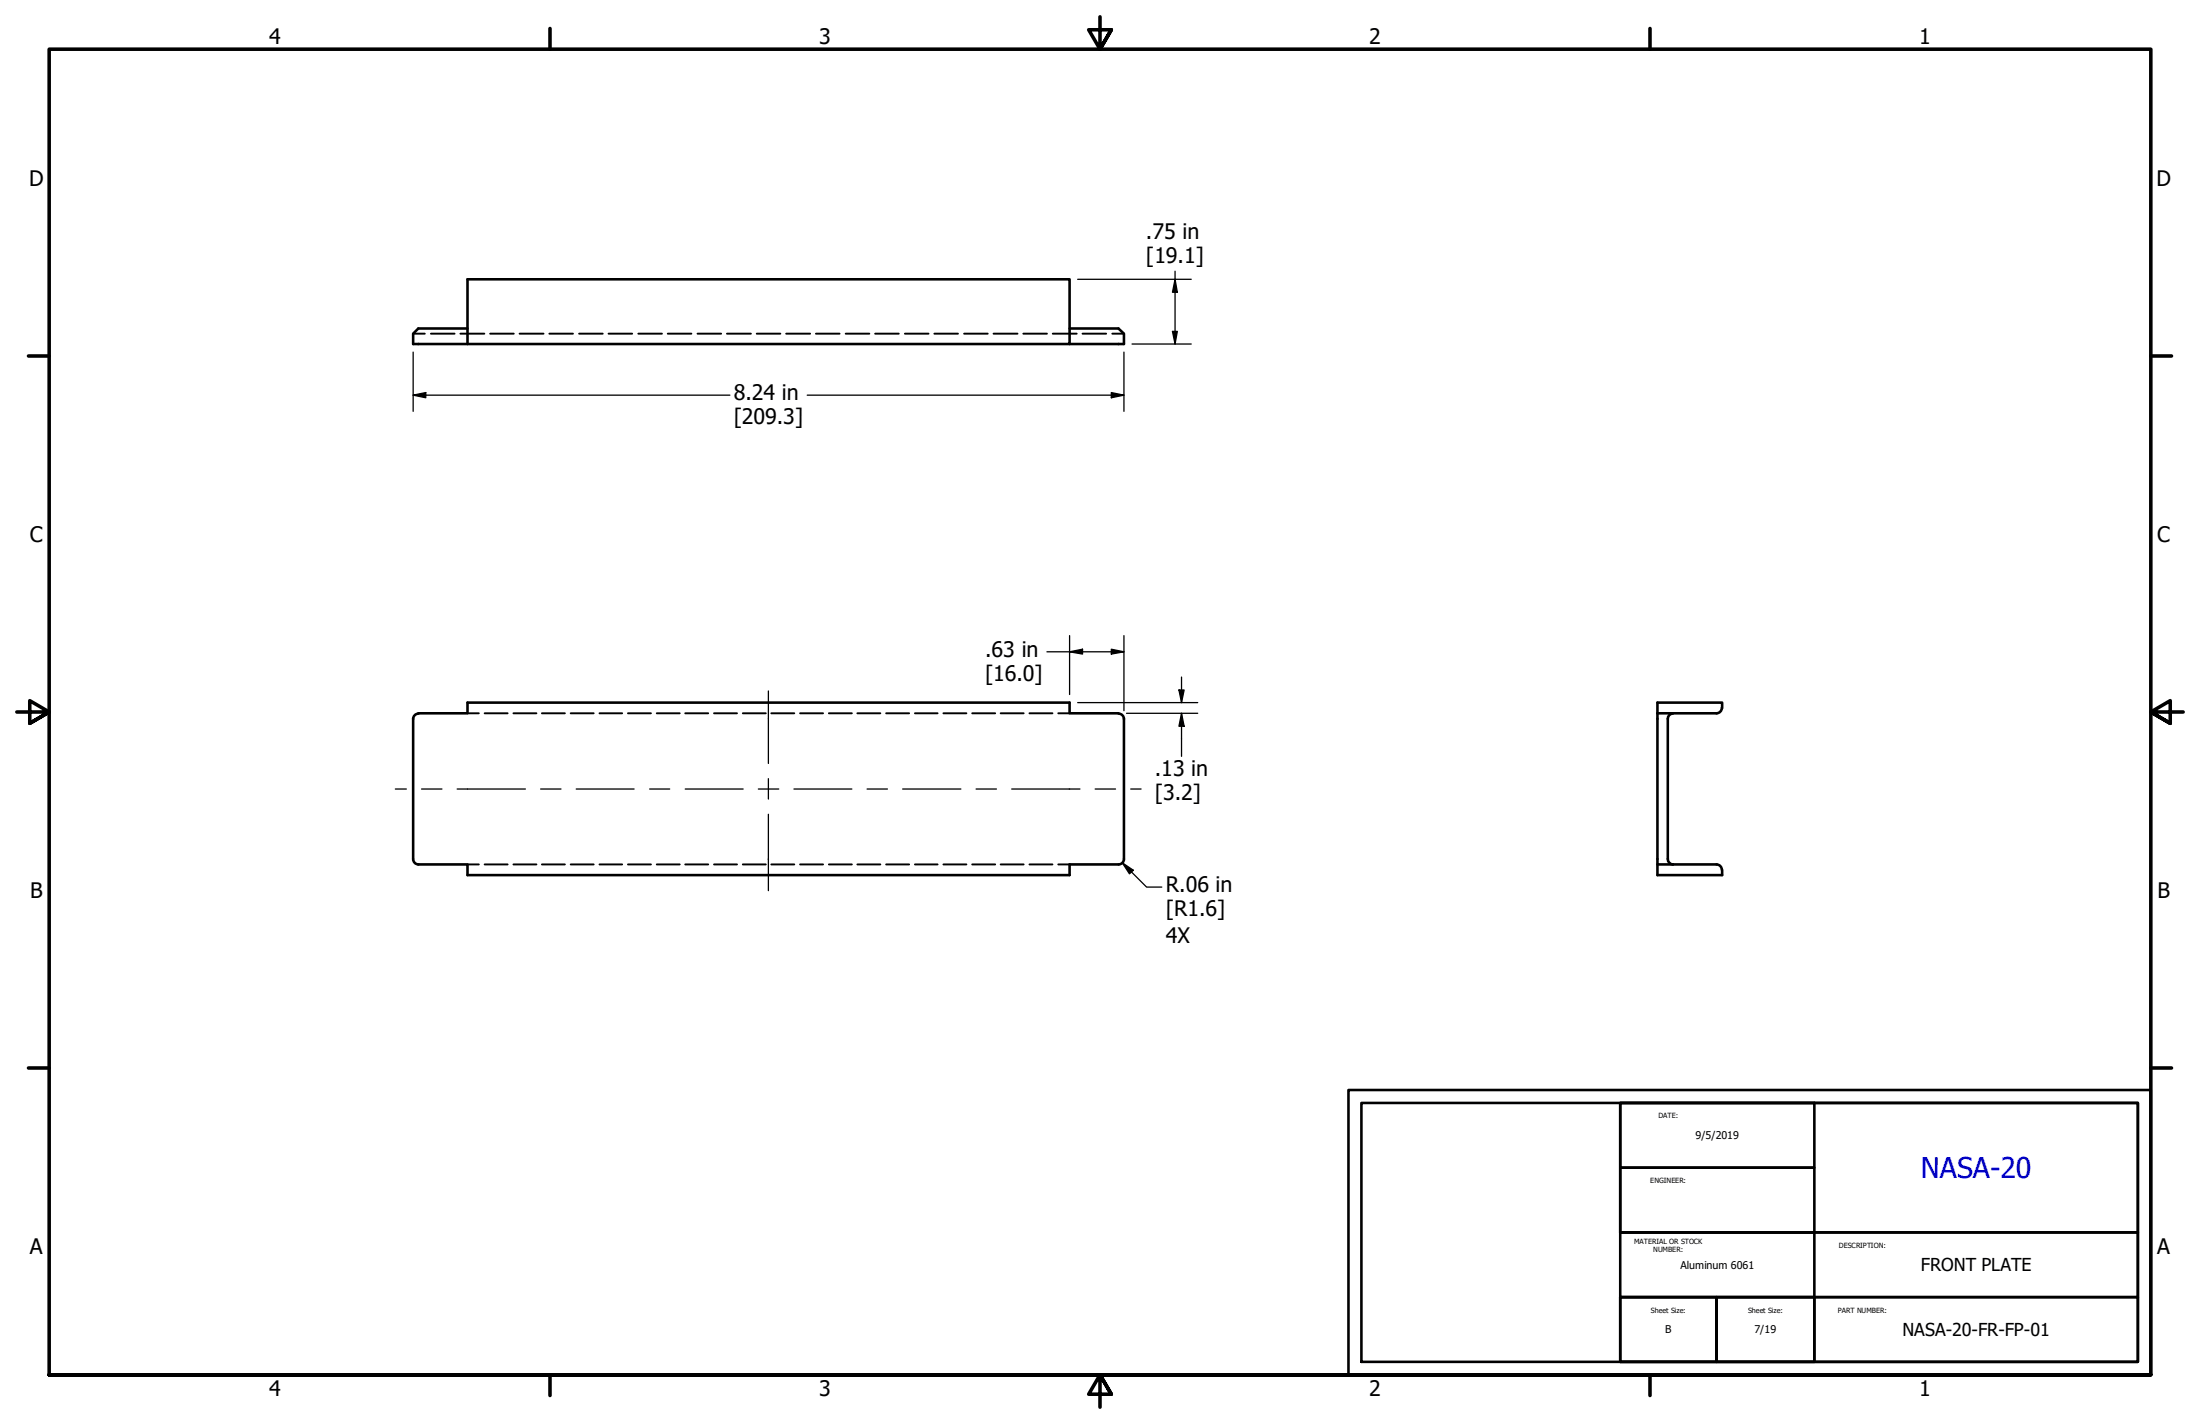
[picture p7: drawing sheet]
<svg xmlns="http://www.w3.org/2000/svg" width="432mm" height="279mm" viewBox="0 0 432 279" stroke-linecap="round" stroke-linejoin="round" font-family="sans-serif">
<!-- layer: Hidden (ANSI) -->
<g fill="none" stroke="#000" stroke-width=".38">
<path d="M81.1 65.5h2.3M84.6 65.5h4.6M90.4 65.5h4.7M96.2 65.5h4.6M102 65.5h4.7M107.8 65.5h4.7M113.7 65.5h4.6M119.4 65.5h4.7M125.3 65.5h4.6M131.1 65.5h4.6M136.9 65.5h4.6M142.7 65.5h4.7"/>
<path d="M148.5 65.5h4.7M154.3 65.5h4.7M160.1 65.5h4.7M166 65.5h4.6M171.8 65.5h4.6M177.6 65.5h4.6M183.4 65.5h4.6M189.2 65.5h4.7M195 65.5h4.7M200.9 65.5h4.6M206.6 65.5h4.7M212.5 65.5h4.6"/>
<path d="M218.3 65.5h2.3M91.8 140h2.2M95.1 140h4.5M100.8 140h4.5M106.4 140h4.5M112 140h4.5M117.7 140h4.4M123.3 140h4.5M128.9 140h4.5M134.5 140h4.5M140.1 140h4.6M145.8 140h4.5"/>
<path d="M151.4 140h4.5M157 140h4.5M162.7 140h4.5M168.3 140h4.5M173.9 140h4.5M179.6 140h4.4M185.2 140h4.5M190.8 140h4.5M196.4 140h4.5M202.1 140h4.5M207.7 140h2.2M91.8 169.6h2.2"/>
<path d="M95.1 169.6h4.5M100.8 169.6h4.5M106.4 169.6h4.5M112 169.6h4.5M117.7 169.6h4.4M123.3 169.6h4.5M128.9 169.6h4.5M134.5 169.6h4.5M140.1 169.6h4.6M145.8 169.6h4.5M151.4 169.6h4.5M157 169.6h4.5"/>
<path d="M162.7 169.6h4.5M168.3 169.6h4.5M173.9 169.6h4.5M179.6 169.6h4.4M185.2 169.6h4.5M190.8 169.6h4.5M196.4 169.6h4.5M202.1 169.6h4.5M207.7 169.6h2.2"/>
</g>
<!-- layer: Visible (ANSI) -->
<g fill="none" stroke="#000" stroke-width=".51">
<path d="M91.8 64.5h-9.7l-1 1v2h128.8v-12.7h-118.1v12.7M209.9 64.5h9.6l1.1 1v2h-10.7M82.1 140h9.7v-2.1h118.1v2.1h9.6M325.3 140h11.6M328.4 140a1.09 1.09 0 0 0-1.1 1v27.5a1.09 1.09 0 0 0 1.1 1.1M337.9 138.9a1.05 1.05 0 0 1-1 1.1M338 138.9v-1h-12.7v31.7h3.1M81.1 141v27.6a1.05 1.05 0 0 0 1 1M82.1 140a1.05 1.05 0 0 0-1 1.1M219.6 140a1.05 1.05 0 0 1 1 1.1M220.6 141v27.6a1.05 1.05 0 0 1-1 1h-9.7v2.1h-118.1v-2.1h-9.7M325.3 169.6v2.1h12.7v-1"/>
<path d="M328.4 169.6h8.5M336.9 169.6a1.05 1.05 0 0 1 1 1.1"/>
</g>
<!-- layer: Border (ANSI) -->
<g fill="none" stroke="#000" stroke-width=".7">
<path d="M107.9 5.6v4.1M215.9 3.3v6.4l-2.2-3.9h4.4l-2.2 3.9 2.2-3.9M323.8 5.6v4.1M5.6 69.8h4.1M422.1 69.8h4.1M3.3 139.7h6.4l-3.9-2.2v4.4l3.9-2.2-3.9 2.2M428.5 139.7h-6.4l3.9-2.2v4.4l-3.9-2.2 3.9 2.2M5.6 209.5h4.1M422.1 209.5h4.1M9.7 269.7v-260h412.4v260h-412.4h412.4M107.9 269.7v4.1M218.1 273.6l-2.2-3.9 2.2 3.9h-4.4l2.2-3.9v6.4"/>
<path d="M323.8 269.7v4.1"/>
</g>
<!-- layer: Title (ANSI) -->
<path d="M264.7 213.9h157.4v55.8h-157.4zM267.2 216.4h152.4v50.8h-152.4zM318 216.4h38.1v12.7h-38.1zM318 216.4h101.6v25.4h-101.6zM318 229.1h38.1v12.7h-38.1zM318 254.5v12.7h18.9v-12.7h19.2v12.7h-19.2v-12.7zM318 241.8h101.6v12.7h-101.6zM318 254.5h101.6v12.7h-101.6zM336.9 254.5v12.7M356.1 241.8v25.4" fill="none" stroke="#000" stroke-width=".51"/>
<!-- layer: Centerline (ANSI) -->
<g fill="none" stroke="#000" stroke-width=".25">
<path d="M150.8 135.6v14.2M77.6 154.8h2.2M82.7 154.8h4M89.7 154.8h13.4M106.1 154.8h4M113.1 154.8h11.4M127.5 154.8h3.9M134.5 154.8h11.4M148.8 154.8h4M150.8 152.8v4M150.8 159.8v15M155.8 154.8h11.4"/>
<path d="M170.2 154.8h4M177.2 154.8h11.4M191.6 154.8h4M198.6 154.8h13.4M214.9 154.8h4M221.9 154.8h2.1"/>
</g>
<!-- layer: Dimension (ANSI) -->
<g fill="none" stroke="#000" stroke-width=".25">
<path d="M211.5 54.8h22.3M230.6 54.8l.5 2.5h-1zM230.6 53.2v14.3M81.1 77.5l2.5-.5v1zM81.1 77.5h62.2M81.1 69.1v11.6M158.4 77.5h62.2M218.1 77l2.5 .5-2.5 .5zM220.6 69.1v11.6M222.2 67.5h11.6M230.1 65h1l-.5 2.5zM205.5 127.9h15.1"/>
<path d="M209.9 127.9l2.6-.5v.9zM209.9 124.7v11.6M211.5 137.9h23.6M218.1 127.4l2.5 .5-2.5 .4zM220.6 124.7v14.7M221.1 140h14M231.4 135.4h1l-.5 2.5zM231.9 140l.5 2.5h-1zM231.9 132.8v5.1M231.9 140v8.4M220.3 169.3l2.1 1.5-.7 .6zM220.3 169.3l4.7 4.8h3"/>
</g>
<g fill="#000">
<path d="M230.6 54.8l.5 2.5h-1z" fill-rule="evenodd"/>
<path d="M81.1 77.5l2.5-.5v1z" fill-rule="evenodd"/>
<path d="M218.1 77l2.5 .5-2.5 .5z" fill-rule="evenodd"/>
<path d="M230.1 65h1l-.5 2.5z" fill-rule="evenodd"/>
<path d="M209.9 127.9l2.6-.5v.9z" fill-rule="evenodd"/>
<path d="M218.1 127.4l2.5 .5-2.5 .4z" fill-rule="evenodd"/>
<path d="M231.4 135.4h1l-.5 2.5z" fill-rule="evenodd"/>
<path d="M231.9 140l.5 2.5h-1z" fill-rule="evenodd"/>
<path d="M220.3 169.3l2.1 1.5-.7 .6z" fill-rule="evenodd"/>
</g>
<text font-size="5.6" fill="#00f" x="377" y="231.1">NASA-20</text>
<g font-size="4.2">
<text x="52.8" y="8.6">4</text>
<text x="160.8" y="8.6">3</text>
<text x="268.7" y="8.6">2</text>
<text x="376.7" y="8.6">1</text>
<text x="5.7" y="36.4">D</text>
<text x="423.3" y="36.4">D</text>
<text x="224.9" y="46.9">.75 in</text>
<text x="224.9" y="51.6">[19.1]</text>
<text x="144" y="78.5">8.24 in</text>
<text x="144" y="83.2">[209.3]</text>
<text x="5.8" y="106.3">C</text>
<text x="423.4" y="106.3">C</text>
<text x="193.4" y="128.8">.63 in</text>
<text x="193.4" y="133.5">[16.0]</text>
<text x="226.7" y="152.3">.13 in</text>
<text x="226.7" y="157">[3.2]</text>
<text x="5.9" y="176.1">B</text>
<text x="228.9" y="175">R.06 in</text>
<text x="228.9" y="179.7">[R1.6]</text>
<text x="423.5" y="176.1">B</text>
<text x="228.9" y="185.1">4X</text>
<text x="5.8" y="246">A</text>
<text x="423.4" y="246">A</text>
<text x="52.8" y="273.8">4</text>
<text x="160.8" y="273.8">3</text>
<text x="268.7" y="273.8">2</text>
<text x="376.7" y="273.8">1</text>
</g>
<g font-size="3.5">
<text x="377" y="249.4">FRONT PLATE</text>
<text x="373.4" y="262.1">NASA-20-FR-FP-01</text>
</g>
<g font-size="2.1">
<text x="332.8" y="223.4">9/5/2019</text>
<text x="329.8" y="248.9">Aluminum 6061</text>
<text x="326.8" y="261.6">B</text>
<text x="344.4" y="261.5">7/19</text>
</g>
<g font-size="1.4">
<text x="325.5" y="219.5">DATE:</text>
<text x="323.9" y="232.2">ENGINEER:</text>
<text x="320.7" y="244">MATERIAL OR STOCK</text>
<text x="324.5" y="245.7">NUMBER:</text>
<text x="360.9" y="244.9">DESCRIPTION:</text>
<text x="324" y="257.6">Sheet Size:</text>
<text x="343.1" y="257.6">Sheet Size:</text>
<text x="360.7" y="257.6">PART NUMBER:</text>
</g>
</svg>
